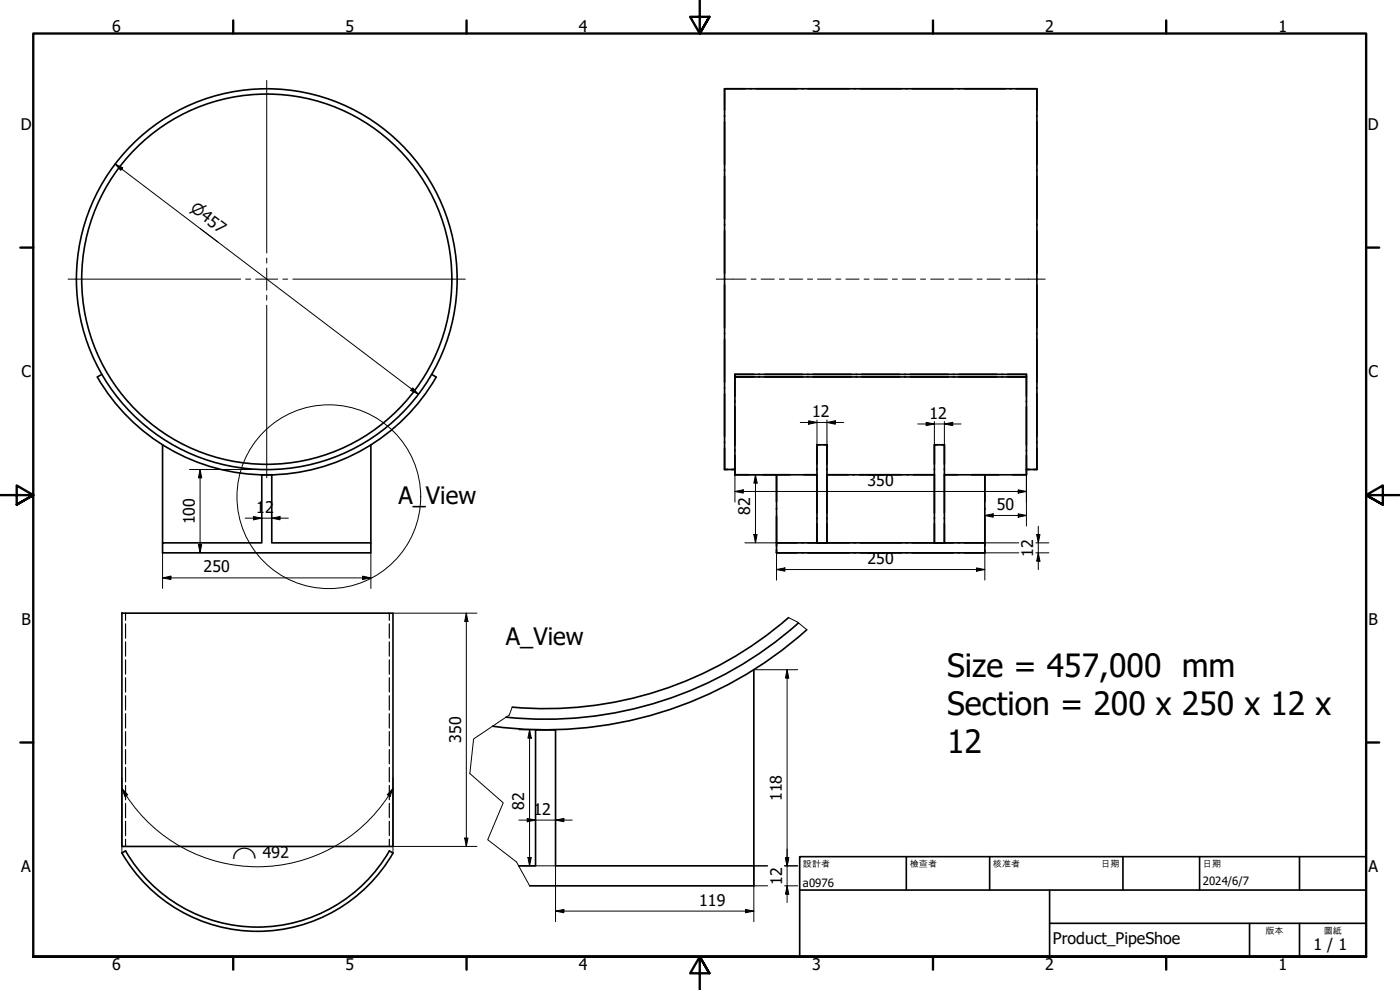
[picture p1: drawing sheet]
<svg xmlns="http://www.w3.org/2000/svg" width="420mm" height="297mm" viewBox="0 0 420 297" stroke-linecap="round" stroke-linejoin="round" font-family="sans-serif">
<g fill="none" stroke="#000" stroke-width=".49">
<path d="M217.5 26.6h93.7v114.3M217.5 26.6v114.3h3.1M217.5 26.6h6.1M225.1 26.6h.3M226.9 26.6h12.3M240.7 26.6h.3M242.5 26.6h12.3M256.4 26.6h.2M258.2 26.6h12.3M272 26.6h.2M273.8 26.6h12.3M287.6 26.6h.3"/>
<path d="M289.4 26.6h12.3M303.2 26.6h.3M305 26.6h6.2v6.5M311.2 34.6v.3M311.2 36.5v12.9M311.2 51v.3M311.2 52.8v12.9M311.2 67.3v.3M311.2 69.2v12.8M311.2 83.6v.3M311.2 85.5v12.8M311.2 99.9v.3"/>
<path d="M29.2 113.1a58.7 58.7 0 0 0 101.7 0M30.6 112.3l-1.4 .8M129.5 112.3l1.4 .8M220.6 112.3v30.2M220.6 112.3h87.4v.8h-5.7M220.6 112.9v6M220.6 112.3v.3M220.6 112.3h5.7M226.3 113.1h-5.7h87.4v29.4M227.7 113.1h.3M227.7 112.3h.3M229.4 113.1h11.5"/>
<path d="M229.4 112.3h11.5M242.3 113.1h.3M242.3 112.3h.3M244 113.1h11.5M244 112.3h11.5M256.9 113.1h.2M256.9 112.3h.2M258.6 113.1h11.5M258.6 112.3h11.5M271.5 113.1h.2M271.5 112.3h.2M273.2 113.1h11.4"/>
<path d="M273.2 112.3h11.4M286.1 113.1h.2M286.1 112.3h.2M287.7 113.1h11.5M287.7 112.3h11.5M300.6 113.1h.3M300.6 112.3h.3M302.3 112.3h5.7v.3M308 112.9v6M311.2 101.8v12.9M311.2 116.3v.2M311.2 118.1v12.9"/>
<path d="M48.8 133.5v29.4M111.3 133.5v29.4M220.6 120.3v.3M220.6 122v11.6M220.6 135v.3M220.6 136.7v5.8M245.2 133.5h3v29.4h-3zM246.2 133.5h-1v5.7M247.2 133.5h1M248.2 133.5v5.7M280.4 133.5h3v29.4h-3zM281.4 133.5h-1v5.7"/>
<path d="M282.4 133.5h1M283.4 133.5v5.7M308 120.3v.3M308 122v11.6M308 135v.3M308 136.7v5.8M311.2 132.6v.3M311.2 134.4v6.5M220.6 142.5h24.6M233 150.5v-8v23.4M233 154.8v9.1M233 152.5v.3"/>
<path d="M245.2 140.7v.2M245.2 142.4v11.6M245.2 155.4v.2M245.2 157.1v5.8M248.2 157.1v5.8h-1M248.2 142.5h32.2M248.2 140.7v.2M248.2 142.4v11.6M248.2 155.4v.2M280.4 140.7v.2M280.4 142.4v11.6M280.4 155.4v.2"/>
<path d="M280.4 157.1v5.8M283.4 157.1v5.8h-1M283.4 142.5h24.6M283.4 140.7v.2M283.4 142.4v11.6M283.4 155.4v.2M295.6 150.5v-8v20.4h-62.6h6.2M295.6 152.5v.3M295.6 154.8v9.1M308 140.9h3.2M48.8 162.9h29.8v-20.4h3v20.4h29.7v3h-62.5zM233 164.9v1"/>
<path d="M233 165.9h6.2M240.7 162.9h.3M240.7 165.9h.3M242.5 162.9h12.3M242.5 165.9h12.3M256.4 162.9h.2M256.4 165.9h.2M258.2 162.9h12.3M258.2 165.9h12.3M272 162.9h.2M272 165.9h.2M273.8 162.9h12.3"/>
<path d="M273.8 165.9h12.3M287.6 162.9h.3M287.6 165.9h.3M289.4 162.9h6.2v3h-62.6M295.6 164.9v1h-6.2M36.6 184h81.3v70h-81.3zM236.6 185.3a111.1 111.1 0 0 1-82.9 26.9M239.6 186.9a114.2 114.2 0 0 1-87.7 28.3M242.1 189a117.4 117.4 0 0 1-94.3 28.9M160.7 218.9v.1M166.7 218.9v.1M226.2 200.9v58.9"/>
<path d="M36.6 255.9l1.1-.6a45.7 45.7 0 0 0 79.1 0l1.2 .7a47 47 0 0 1-81.4-.1zM155.6 259.8h5.1v-40.8h6v40.8h59.5v6h-67.2"/>
<circle cx="80.1" cy="83.8" r="55.6"/>
<circle cx="80.1" cy="83.8" r="57.1"/>
</g>
<g fill="#000">
<circle cx="78.6" cy="142.5" r=".25"/>
<circle cx="81.6" cy="142.5" r=".25"/>
</g>
<g fill="none" stroke="#000" stroke-width=".35">
<path d="M37.7 184v2.1M37.7 187.2v4.3M37.7 192.6v4.3M37.7 198v4.3M116.8 184v2.1M116.8 187.2v4.3M116.8 192.6v4.3M116.8 198v4.3M37.7 203.3v4.3M37.7 208.7v4.3M37.7 214.1v4.3M37.7 219.5v4.3"/>
<path d="M116.8 203.3v4.3M116.8 208.7v4.3M116.8 214.1v4.3M116.8 219.5v4.3M37.7 224.9v4.3M37.7 230.3v4.3M37.7 235.7v4.3M116.8 224.9v4.3M116.8 230.3v4.3M116.8 235.7v4.3M37.7 241.1v4.3M37.7 246.4v4.3"/>
<path d="M37.7 251.8v2.2M116.8 241.1v4.3M116.8 246.4v4.3M116.8 251.8v2.2"/>
</g>
<path d="M236.7 185.3l2.5 1.2 2.9 2.4M153.7 212.2l-.9 2.4-10.7 7.1-1.1 10.4 10 8.8-4.6 11.1 8.6 6.6 4 7.2" fill="none" stroke="#000" stroke-width=".3"/>
<circle cx="98.7" cy="149" r="27.6" fill="none" stroke="#000" stroke-width=".3"/>
<g fill="none" stroke="#000" stroke-width=".71">
<path d="M70 6.1v4M140 6.1v4M210 0v10.1l-2.9-5.1h5.8l-2.9 5.1 2.9-5.1M280 6.1v4M350 6.1v4M6.1 74.3h3.9M410 74.3h3.9M0 148.6h10l-5-2.9v5.7l5-2.8-5 2.8M420 148.6h-10l5-2.9v5.7l-5-2.8 5 2.8M6.1 222.8h3.9M410 222.8h3.9M10 287.1v-277h400v277h-400h400"/>
<path d="M70 287.1v3.8M140 287.1v3.8M212.9 292l-2.9-4.9 2.9 4.9h-5.8l2.9-4.9v9.9M280 287.1v3.8M350 287.1v3.8"/>
</g>
<path d="M240 257h170v30.1h-170zM272 257v10.1M297 257v10.1M337 257v10.1M360 257v10.1M390 257v10.1M240 267.1h170M315 277h95M315 267.1v20M375 277v10.1M390 277v10.1" fill="none" stroke="#000" stroke-width=".49"/>
<g fill="none" stroke="#000" stroke-width=".3">
<path d="M34.5 49.2l2.3 1.1-.6 .8zM34.5 49.2l91.1 69.1M123.9 116.4l1.7 1.9-2.3-1.1zM240.2 126.8h13M242.7 126.3l2.5 .5-2.5 .5zM245.2 126v7.5M248.2 126.8l2.5-.5v1zM248.2 126v7.5M275.4 127.2h13M278 126.7l2.4 .5-2.4 .5zM280.4 126.5v7M283.4 127.2l2.5-.5v1z"/>
<path d="M283.4 126.5v7M56.9 140.9h23M60 140.9l.5 2.5h-1zM60 140.9v25M73.6 155.5h12.9M76.1 155l2.5 .5-2.5 .5zM81.6 155.5l2.4-.5v1zM220.6 147.5l2.5-.5v1zM220.6 147.5h87.4M220.6 142.5v8.1M223.6 142.5h9.4M226.7 142.5l.5 2.5h-1z"/>
<path d="M226.7 142.5v20.4M295.6 154.7l2.5-.5v1zM295.6 154.7h12.4M305.6 147l2.4 .5-2.4 .5zM305.6 154.2l2.4 .5-2.4 .5zM308 142.5v15.3M311.6 157.9v13M48.8 173.4l2.5-.5v1zM48.8 173.4h62.5M48.8 165.9v10.7M59.5 163.4h1l-.5 2.5zM108.8 172.9l2.5 .5-2.5 .5z"/>
<path d="M111.3 165.9v10.7M223.6 162.9h9.4M226.2 160.4h1l-.5 2.5zM233 170.9l2.5-.5v1zM233 170.9h62.6M233 165.9v8.2M293.1 170.4l2.5 .5-2.5 .5zM295.6 162.9h10.2M305.8 165.9h-10.2v8.2M310.9 162.9h3.9M310.9 165.9h3.9M311.1 160.4h1l-.5 2.5z"/>
<path d="M311.6 165.9l.5 2.5h-1zM117.9 184h25.2M139.9 184l.5 2.5h-.9zM139.9 184v70M155.8 219h10.9M158.9 219l.6 2.5h-1.1zM158.9 219v40.8M226.2 200.9h13.2M236.2 200.9l.5 2.5h-1zM236.2 200.9v69.9M36.6 236.6l1.7 1.8-.8 .6zM36.6 236.6a47 47 0 0 0 80 2.1"/>
<path d="M36.6 233.4v22.5M117.9 236.6l-.8 2.4-.9-.6zM117.9 236.6l-1.3 2.1M117.9 233.4v22.5M117.9 254h25.2M139.5 251.5h.9l-.5 2.5zM155.7 246.1h16M155.8 259.8h10.9v16.7M158.2 245.6l2.5 .5-2.5 .5zM158.4 257.3h1.1l-.6 2.5zM166.7 246.1l2.5-.5v1zM230.4 259.8h-4.2v16.7"/>
<path d="M235.4 259.8h4M235.7 257.3h1l-.5 2.5zM166.7 273.4l2.5-.5v1zM166.7 273.4h59.5M223.7 272.9l2.5 .5-2.5 .5zM226.2 265.8h4.2M235.4 265.8h4M236.2 265.8l.5 2.5h-1z"/>
</g>
<g fill="#000">
<path d="M34.5 49.2l2.3 1.1-.6 .8zM123.9 116.4l1.7 1.9-2.3-1.1zM242.7 126.3l2.5 .5-2.5 .5zM248.2 126.8l2.5-.5v1zM278 126.7l2.4 .5-2.4 .5zM283.4 127.2l2.5-.5v1zM60 140.9l.5 2.5h-1zM76.1 155l2.5 .5-2.5 .5zM81.6 155.5l2.4-.5v1zM220.6 147.5l2.5-.5v1zM226.7 142.5l.5 2.5h-1zM295.6 154.7l2.5-.5v1z"/>
<path d="M305.6 147l2.4 .5-2.4 .5zM305.6 154.2l2.4 .5-2.4 .5zM48.8 173.4l2.5-.5v1zM59.5 163.4h1l-.5 2.5zM108.8 172.9l2.5 .5-2.5 .5zM226.2 160.4h1l-.5 2.5zM233 170.9l2.5-.5v1zM293.1 170.4l2.5 .5-2.5 .5zM311.1 160.4h1l-.5 2.5zM311.6 165.9l.5 2.5h-1zM139.9 184l.5 2.5h-.9zM236.2 200.9l.5 2.5h-1z"/>
<path d="M36.6 236.6l1.7 1.8-.8 .6zM117.9 236.6l-.8 2.4-.9-.6zM158.9 219l.6 2.5h-1.1zM139.5 251.5h.9l-.5 2.5zM158.2 245.6l2.5 .5-2.5 .5zM158.4 257.3h1.1l-.6 2.5zM166.7 246.1l2.5-.5v1zM235.7 257.3h1l-.5 2.5zM166.7 273.4l2.5-.5v1zM223.7 272.9l2.5 .5-2.5 .5zM236.2 265.8l.5 2.5h-1z"/>
</g>
<path d="M80 24.1v51.8M80 77.4v1.5M20.4 83.7h51.8M73.7 83.7h1.5M76.7 83.7h6.7M80 80.4v6.7M80 88.6v1.5M80 91.6v51.8M84.9 83.7h1.5M87.9 83.7h51.8" fill="none" stroke="#000" stroke-width=".3"/>
<g fill="none" stroke="#000" stroke-width=".3">
<path d="M214.9 83.7h9M225.4 83.7h1.5M228.4 83.7h4M233.9 83.7h1.5M236.9 83.7h4M242.4 83.7h1.5M245.4 83.7h3.9M250.9 83.7h1.4M253.9 83.7h3.9M259.3 83.7h1.5M262.3 83.7h4M267.8 83.7h1.5"/>
<path d="M270.8 83.7h4M276.3 83.7h1.5M279.3 83.7h3.9M284.8 83.7h1.4M287.8 83.7h3.9M293.2 83.7h1.5M296.2 83.7h4M301.7 83.7h1.5M304.7 83.7h9"/>
</g>
<g font-size="9.6">
<text x="284.2" y="203">Size = 457,000 mm</text>
<text x="284.2" y="214.5">Section = 200 x 250 x 12 x</text>
<text x="284.2" y="226">12</text>
</g>
<g font-size="7.2">
<text x="119.6" y="151.1">A_View</text>
<text x="151.8" y="193.6">A_View</text>
</g>
<g font-size="4.8">
<text x="33.7" y="9.6">6</text>
<text x="103.7" y="9.6">5</text>
<text x="173.7" y="9.6">4</text>
<text x="243.7" y="9.6">3</text>
<text x="313.7" y="9.6">2</text>
<text x="383.7" y="9.6">1</text>
<text x="6.2" y="38.9">D</text>
<text x="410.5" y="38.9">D</text>
<text x="6.4" y="113.2">C</text>
<text x="410.7" y="113.2">C</text>
<text x="243.7" y="125.2">12</text>
<text x="278.9" y="125.7">12</text>
<text x="260.4" y="145.9">350</text>
<text x="76.9" y="154">1</text>
<text x="79.6" y="154">2</text>
<text x="225.1" y="154.4" transform="rotate(-90 225.1 154.4)">82</text>
<text x="299.2" y="153.1">50</text>
<text x="58.5" y="157.3" transform="rotate(-90 58.5 157.3)">100</text>
<text x="310.1" y="167" transform="rotate(-90 310.1 167)">12</text>
<text x="61.1" y="171.8">250</text>
<text x="260.4" y="169.3">250</text>
<text x="6.4" y="187.4">B</text>
<text x="410.7" y="187.4">B</text>
<text x="138.4" y="222.9" transform="rotate(-90 138.4 222.9)">350</text>
<text x="157.3" y="243" transform="rotate(-90 157.3 243)">82</text>
<text x="160.1" y="244.5">12</text>
<text x="234.6" y="240.3" transform="rotate(-90 234.6 240.3)">118</text>
<text x="78.9" y="257.5" transform="rotate(-1 78.9 257.5)">492</text>
<text x="6.4" y="261.7">A</text>
<text x="410.7" y="261.7">A</text>
<text x="234.7" y="265.4" transform="rotate(-90 234.7 265.4)">12</text>
<text x="209.9" y="271.8">119</text>
<text x="316" y="283.4">Product_PipeShoe</text>
<text x="394.2" y="285">1 / 1</text>
<text x="33.7" y="290.9">6</text>
<text x="103.7" y="290.9">5</text>
<text x="173.7" y="290.9">4</text>
<text x="243.7" y="290.9">3</text>
<text x="313.7" y="290.9">2</text>
<text x="383.7" y="290.9">1</text>
</g>
<g font-size="4.6">
<text x="56.8" y="63.1" transform="rotate(37 56.8 63.1)">⌀457</text>
<text x="69.7" y="257.7" transform="rotate(-1 69.7 257.7)">⌒</text>
</g>
<g font-size="3.4">
<text x="241" y="266">a0976</text>
<text x="361" y="265.5">2024/6/7</text>
</g>
<g font-size="2.7">
<text x="241" y="260.1">設計者</text>
<text x="273" y="260.1">檢查者</text>
<text x="298" y="260.1">核准者</text>
<text x="330.5" y="260.1">日期</text>
<text x="361" y="260.1">日期</text>
<text x="379.8" y="280.1">版本</text>
<text x="397.3" y="280.1">圖紙</text>
</g>
</svg>
